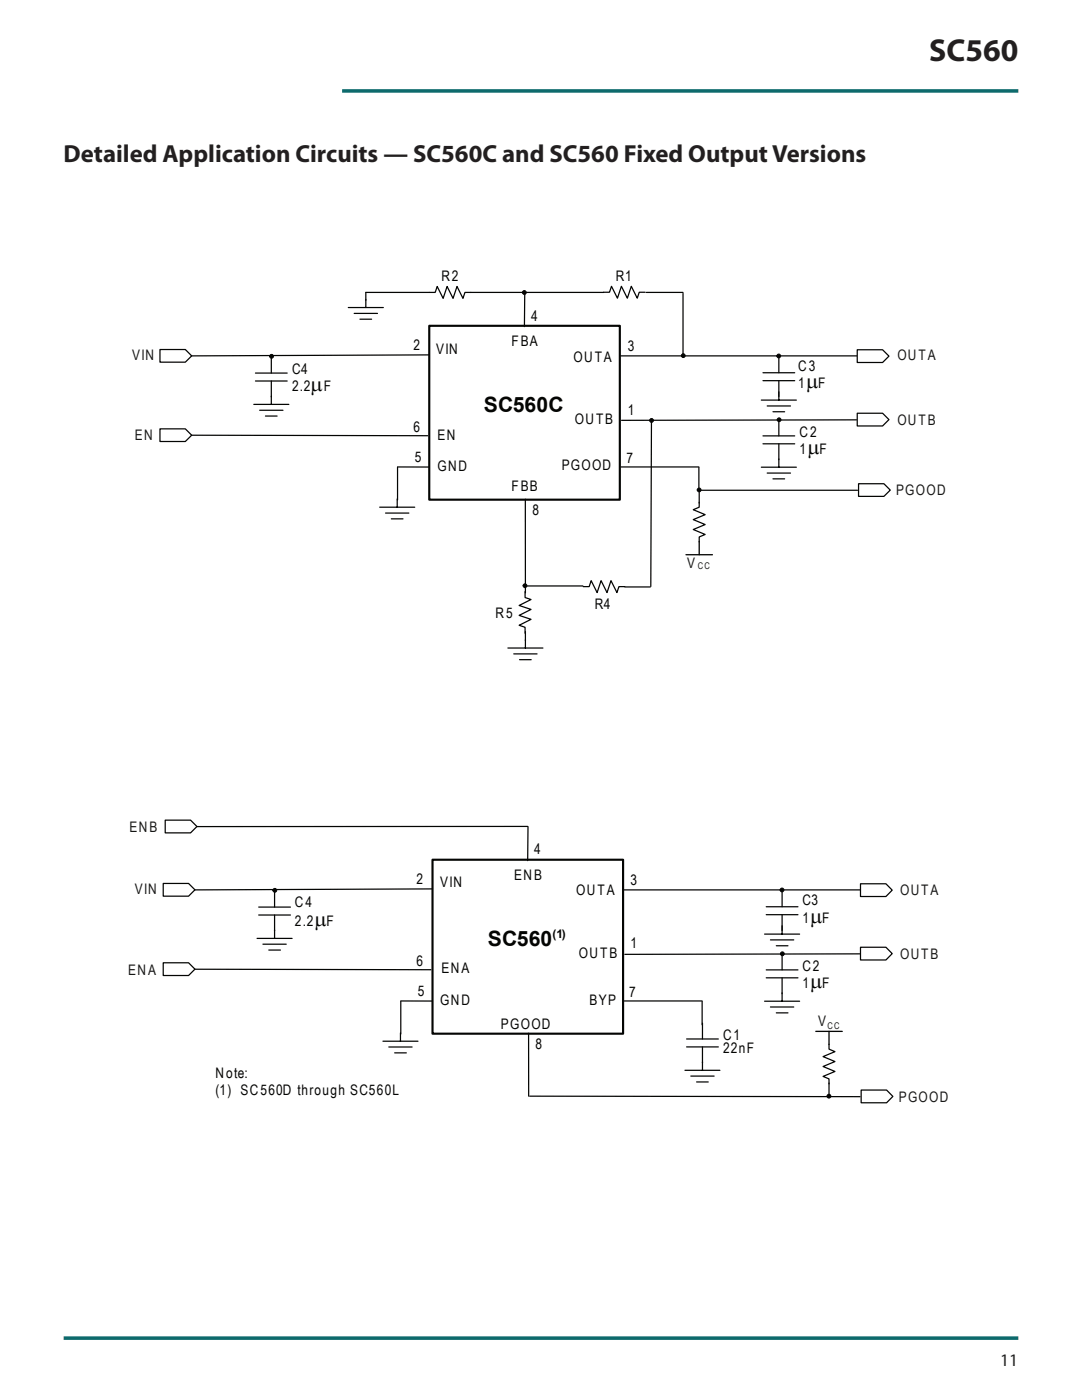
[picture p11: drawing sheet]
<svg xmlns="http://www.w3.org/2000/svg" width="216mm" height="279mm" viewBox="0 0 216 279" stroke-linecap="round" stroke-linejoin="round" font-family="sans-serif">
<path d="M68.3 18.1h134.9M12.7 267.1h190.5" fill="none" stroke="#0d6a6c" stroke-width=".71" stroke-linecap="butt"/>
<g fill="none" stroke="#040503" stroke-width=".25">
<path d="M123.8 71h47.2M38.2 86.9l47.1 .1M79.3 99.6v1.6M79.3 93.2h6.3M104.8 99.6v18.7M152.2 88.6h6.4M152.2 87h6.4M155.4 83.8v3.2M155.4 88.6v3.1M170.9 83.8l-46.9 .1M75.8 101.2h7M76.9 102.4h4.7"/>
<path d="M78.1 103.5h2.3"/>
</g>
<path d="M85.7 65h38v34.7h-38z" fill="none" stroke="#040503" stroke-width=".43"/>
<circle cx="155.4" cy="71" r=".38" fill="#040503"/>
<circle cx="155.4" cy="71" r=".38" fill="none" stroke="#040503" stroke-width=".2"/>
<path d="M51 76h6.3M51 74.5h6.3M54.1 71.3v3.2M54.1 76v3.2M79.3 93.3v6.5M123.9 93.2h15.6M139.5 93.3v4.5" fill="none" stroke="#040503" stroke-width=".25"/>
<circle cx="54.2" cy="71.1" r=".38" fill="#040503"/>
<circle cx="54.2" cy="71.1" r=".38" fill="none" stroke="#040503" stroke-width=".2"/>
<path d="M54.1 79.1v1.6M85.7 70.8l-47.7 .2M50.6 80.7h7M51.8 81.9h4.7M53 83h2.3M104.8 118.1v1.1l1.2 .4-2.4 1.2 2.4 .8-2.4 1.2 2.4 .8-2.4 1.2 1.2 .4v1.2M101.3 129.3h7M102.5 130.5h4.7M103.7 131.7h2.3M104.8 127.7v1.6" fill="none" stroke="#040503" stroke-width=".25"/>
<circle cx="104.8" cy="116.9" r=".38" fill="#040503"/>
<circle cx="104.8" cy="116.9" r=".38" fill="none" stroke="#040503" stroke-width=".2"/>
<path d="M73 59.7v1.7M69.5 61.4h7M70.7 62.5h4.6M71.8 63.7h2.3M130 83.9l-.1 33.1M105 116.9h11.3M116.4 117.1h1.2l.4-1.2 1.1 2.4 .8-2.4 1.2 2.4 .8-2.4 1.2 2.4 .4-1.2h1.2M124.7 117.1h5.1M104.8 126v1.8" fill="none" stroke="#040503" stroke-width=".25"/>
<circle cx="104.6" cy="58.4" r=".38" fill="#040503"/>
<circle cx="104.6" cy="58.4" r=".38" fill="none" stroke="#040503" stroke-width=".2"/>
<path d="M85.7 58.4h-12.7v1.5M94 58.4h26.5" fill="none" stroke="#040503" stroke-width=".25"/>
<circle cx="130" cy="83.9" r=".38" fill="#040503"/>
<circle cx="130" cy="83.9" r=".38" fill="none" stroke="#040503" stroke-width=".2"/>
<circle cx="155.5" cy="83.8" r=".38" fill="#040503"/>
<circle cx="155.5" cy="83.8" r=".38" fill="none" stroke="#040503" stroke-width=".2"/>
<g fill="none" stroke="#040503" stroke-width=".25">
<path d="M85.7 58.4h1.1l.4-1.2 1.2 2.3 .8-2.3 1.2 2.3 .8-2.3 1.2 2.3 .4-1.1h1.2M120.4 58.3h1.2l.4-1.2 1.2 2.4 .8-2.4 1.2 2.4 .8-2.4 1.2 2.4 .4-1.2h1.1M129 58.4h7.3M136.3 58.6v12.4M151.9 79.8h7M152.2 76h6.4M152.2 74.4h6.4M155.4 71.2v3.2M155.4 76v3.8M151.9 93.2h7M153.1 94.4h4.6M153.1 81h4.6"/>
<path d="M154.2 95.6h2.4M154.2 82.2h2.4M155.4 91.6v1.6"/>
</g>
<circle cx="136.3" cy="71" r=".38" fill="#040503"/>
<circle cx="136.3" cy="71" r=".38" fill="none" stroke="#040503" stroke-width=".2"/>
<path d="M31.9 85.6h5.1l1.2 1.3-1.2 1.2h-5.1z" fill-rule="evenodd" fill="#fff"/>
<path d="M31.9 85.6h5.1l1.2 1.3-1.2 1.2h-5.1z" fill="none" stroke="#040503" stroke-width=".25"/>
<path d="M31.9 69.8h5.1l1.2 1.2-1.2 1.3h-5.1z" fill-rule="evenodd" fill="#fff"/>
<path d="M104.7 58.4l-.1 6.8M31.9 69.8h5.1l1.2 1.2-1.2 1.3h-5.1z" fill="none" stroke="#040503" stroke-width=".25"/>
<path d="M171.1 82.5h5l1.3 1.2-1.3 1.3h-5z" fill-rule="evenodd" fill="#fff"/>
<path d="M171.1 82.5h5l1.3 1.2-1.3 1.3h-5z" fill="none" stroke="#040503" stroke-width=".25"/>
<path d="M171.1 69.8h5l1.3 1.3-1.3 1.2h-5z" fill-rule="evenodd" fill="#fff"/>
<path d="M171.1 69.8h5l1.3 1.3-1.3 1.2h-5zM139.5 97.8h31.6" fill="none" stroke="#040503" stroke-width=".25"/>
<path d="M171.3 96.5h5.1l1.2 1.3-1.2 1.3h-5.1z" fill-rule="evenodd" fill="#fff"/>
<path d="M139.7 97.9h-.2v2.5M171.3 96.5h5.1l1.2 1.3-1.2 1.3h-5.1zM139.5 100.2v1l-1.2 .5 2.4 1-2.4 1 2.4 1-2.4 1 2.4 1-1.2 .5v1" fill="none" stroke="#040503" stroke-width=".25"/>
<path d="M136.9 110.7h5.3M139.5 108.1v2.6" fill="none" stroke="#040503" stroke-width=".26"/>
<circle cx="139.5" cy="97.8" r=".38" fill="#040503"/>
<circle cx="139.5" cy="97.8" r=".38" fill="none" stroke="#040503" stroke-width=".2"/>
<g fill="none" stroke="#040503" stroke-width=".25">
<path d="M124.5 177.6h47.2M38.8 193.4l47.2 .1M80 199.8h6.2M152.9 195.1h6.3M152.9 193.6h6.3M156.1 190.4v3.2M156.1 195.1v3.2M171.6 190.4l-46.9 .1M76.4 207.8h7M77.6 209h4.6M78.8 210.1h2.3M79.9 206.1v1.7"/>
<path d="M105.5 206.2v12.6"/>
</g>
<path d="M86.3 171.6h38v34.7h-38z" fill="none" stroke="#040503" stroke-width=".43"/>
<circle cx="156" cy="177.6" r=".38" fill="#040503"/>
<circle cx="156" cy="177.6" r=".38" fill="none" stroke="#040503" stroke-width=".2"/>
<path d="M54.8 177.9v3.1M51.6 182.6h6.4M51.6 181h6.4M54.8 182.6v3.2M80 199.8v6.6M124.6 199.8h15.5M140.1 199.9v4.6" fill="none" stroke="#040503" stroke-width=".25"/>
<circle cx="54.8" cy="177.7" r=".38" fill="#040503"/>
<circle cx="54.8" cy="177.7" r=".38" fill="none" stroke="#040503" stroke-width=".2"/>
<path d="M86.3 177.4l-47.7 .2M51.3 187.3h7M52.5 188.4h4.6M53.6 189.6h2.4M54.8 185.6v1.7" fill="none" stroke="#040503" stroke-width=".25"/>
<circle cx="156.1" cy="190.3" r=".38" fill="#040503"/>
<circle cx="156.1" cy="190.3" r=".38" fill="none" stroke="#040503" stroke-width=".2"/>
<path d="M156.1 177.8v3.2M152.6 199.8h7M152.6 186.4h7M152.9 182.5h6.3M152.9 181h6.3M153.7 187.6h4.7M154.9 188.7h2.3M156.1 182.5v3.9M156.1 198.1v1.7M153.7 201h4.7M154.9 202.1h2.3" fill="none" stroke="#040503" stroke-width=".25"/>
<path d="M32.6 192.1h5l1.3 1.3-1.3 1.3h-5z" fill-rule="evenodd" fill="#fff"/>
<path d="M32.6 192.1h5l1.3 1.3-1.3 1.3h-5z" fill="none" stroke="#040503" stroke-width=".25"/>
<path d="M32.6 176.3h5l1.3 1.3-1.3 1.3h-5z" fill-rule="evenodd" fill="#fff"/>
<path d="M32.6 176.3h5l1.3 1.3-1.3 1.3h-5zM105.4 165l-.1 6.8" fill="none" stroke="#040503" stroke-width=".25"/>
<path d="M171.7 189h5.1l1.2 1.3-1.2 1.3h-5.1z" fill-rule="evenodd" fill="#fff"/>
<path d="M171.7 189h5.1l1.2 1.3-1.2 1.3h-5.1z" fill="none" stroke="#040503" stroke-width=".25"/>
<path d="M171.7 176.4h5.1l1.2 1.2-1.2 1.3h-5.1z" fill-rule="evenodd" fill="#fff"/>
<path d="M171.7 176.4h5.1l1.2 1.2-1.2 1.3h-5.1zM105.7 218.8l65.9 .1M136.7 213.6h6.9M137 208.9h6.3M137 207.4h6.3M137.8 214.8h4.7M139 215.9h2.3M140.2 204.2v3.2M140.2 208.9v4.7" fill="none" stroke="#040503" stroke-width=".25"/>
<path d="M171.8 217.5h5.1l1.3 1.3-1.3 1.3h-5.1z" fill-rule="evenodd" fill="#fff"/>
<path d="M105.3 164.9l-66.1 .1M171.8 217.5h5.1l1.3 1.3-1.3 1.3h-5.1z" fill="none" stroke="#040503" stroke-width=".25"/>
<path d="M33 163.7h5l1.3 1.2-1.3 1.3h-5z" fill-rule="evenodd" fill="#fff"/>
<path d="M33 163.7h5l1.3 1.2-1.3 1.3h-5zM165.4 208.4v1l1.2 .5-2.4 1 2.4 1-2.4 .9 2.4 1-2.4 1 1.2 .5v1M165.4 216.1v2.5h.2" fill="none" stroke="#040503" stroke-width=".25"/>
<path d="M162.8 205.8h5.3M165.4 205.8v2.7" fill="none" stroke="#040503" stroke-width=".26"/>
<circle cx="165.4" cy="218.8" r=".38" fill="#040503"/>
<circle cx="165.4" cy="218.8" r=".38" fill="none" stroke="#040503" stroke-width=".2"/>
<text font-size="6.3" fill="#231f20" x="185.4" y="12.2">SC560</text>
<text font-size="4.9" fill="#231f20" x="12.7" y="32.3">Detailed Application Circuits — SC560C and SC560 Fixed OutputVersions</text>
<g font-size="4.2" fill="#040503">
<text x="62" y="78">µ</text>
<text x="160.9" y="77.5">µ</text>
<text x="96.5" y="82.2">SC560C</text>
<text x="161.1" y="90.7">µ</text>
<text x="62.8" y="184.8">µ</text>
<text x="161.7" y="184.2">µ</text>
<text x="97.3" y="188.7">SC560</text>
<text x="161.7" y="197.2">µ</text>
</g>
<text font-size="3.5" fill="#231f20" x="199.6" y="272.5">11</text>
<g font-size="2.9" fill="#040503">
<text x="88.1" y="56.1">R2</text>
<text x="122.9" y="56.1">R1</text>
<text x="106" y="64">4</text>
<text x="82.5" y="69.8">2</text>
<text x="87" y="70.6">VIN</text>
<text x="102.1" y="69">FBA</text>
<text x="125.3" y="70.1">3</text>
<text x="58.3" y="74.6">C4</text>
<text x="58.3" y="78">2.2</text>
<text x="64.6" y="78">F</text>
<text x="114.4" y="72.2">OUTA</text>
<text x="159.3" y="74">C3</text>
<text x="159.3" y="77.5">1</text>
<text x="163.2" y="77.5">F</text>
<text x="125.3" y="82.7">1</text>
<text x="82.5" y="86.2">6</text>
<text x="87.3" y="87.7">EN</text>
<text x="114.7" y="84.6">OUTB</text>
<text x="159.5" y="87.2">C2</text>
<text x="82.8" y="92.2">5</text>
<text x="87.3" y="94.1">GND</text>
<text x="112.1" y="93.8">PGOOD</text>
<text x="125" y="92.5">7</text>
<text x="159.5" y="90.7">1</text>
<text x="163.5" y="90.7">F</text>
<text x="102.1" y="98">FBB</text>
<text x="106.3" y="102.8">8</text>
<text x="98.9" y="123.4">R5</text>
<text x="118.7" y="121.5">R4</text>
<text x="106.6" y="170.5">4</text>
<text x="83.1" y="176.3">2</text>
<text x="87.8" y="177.1">VIN</text>
<text x="102.6" y="175.5">ENB</text>
<text x="115" y="178.7">OUTA</text>
<text x="125.8" y="176.6">3</text>
<text x="58.8" y="181.1">C4</text>
<text x="58.8" y="184.8">2.2</text>
<text x="65.2" y="184.8">F</text>
<text x="160.1" y="180.5">C3</text>
<text x="160.1" y="184.2">1</text>
<text x="164.1" y="184.2">F</text>
<text x="115.5" y="191.1">OUTB</text>
<text x="125.8" y="189.3">1</text>
<text x="83.1" y="192.7">6</text>
<text x="88.1" y="194.3">ENA</text>
<text x="160.1" y="193.7">C2</text>
<text x="160.1" y="197.2">1</text>
<text x="164.1" y="197.2">F</text>
<text x="83.4" y="198.8">5</text>
<text x="87.8" y="200.6">GND</text>
<text x="117.6" y="200.6">BYP</text>
<text x="125.5" y="199">7</text>
<text x="100" y="205.4">PGOOD</text>
<text x="106.8" y="209.3">8</text>
<text x="144.3" y="207.5">C1</text>
<text x="43" y="215.1">Note:</text>
<text x="144.3" y="210.1">22nF</text>
<text x="43" y="218.5">(1) SC560D through SC560L</text>
</g>
<g font-size="2.9" fill="#181717">
<text x="26.4" y="71.9">VIN</text>
<text x="179.1" y="71.9">OUTA</text>
<text x="26.9" y="87.7">EN</text>
<text x="179.1" y="84.8">OUTB</text>
<text x="178.8" y="98.8">PGOOD</text>
<text x="137.1" y="113.3">V</text>
<text x="25.9" y="166">ENB</text>
<text x="26.9" y="178.4">VIN</text>
<text x="179.6" y="178.7">OUTA</text>
<text x="179.6" y="191.4">OUTB</text>
<text x="25.6" y="194.5">ENA</text>
<text x="163.3" y="204.8">V</text>
<text x="179.3" y="219.9">PGOOD</text>
</g>
<text font-size="2.4" fill="#040503" x="110.3" y="187.1">(1)</text>
<g font-size="1.8" fill="#181717">
<text x="139.2" y="113.6">CC</text>
<text x="165.1" y="205.4">CC</text>
</g>
</svg>
